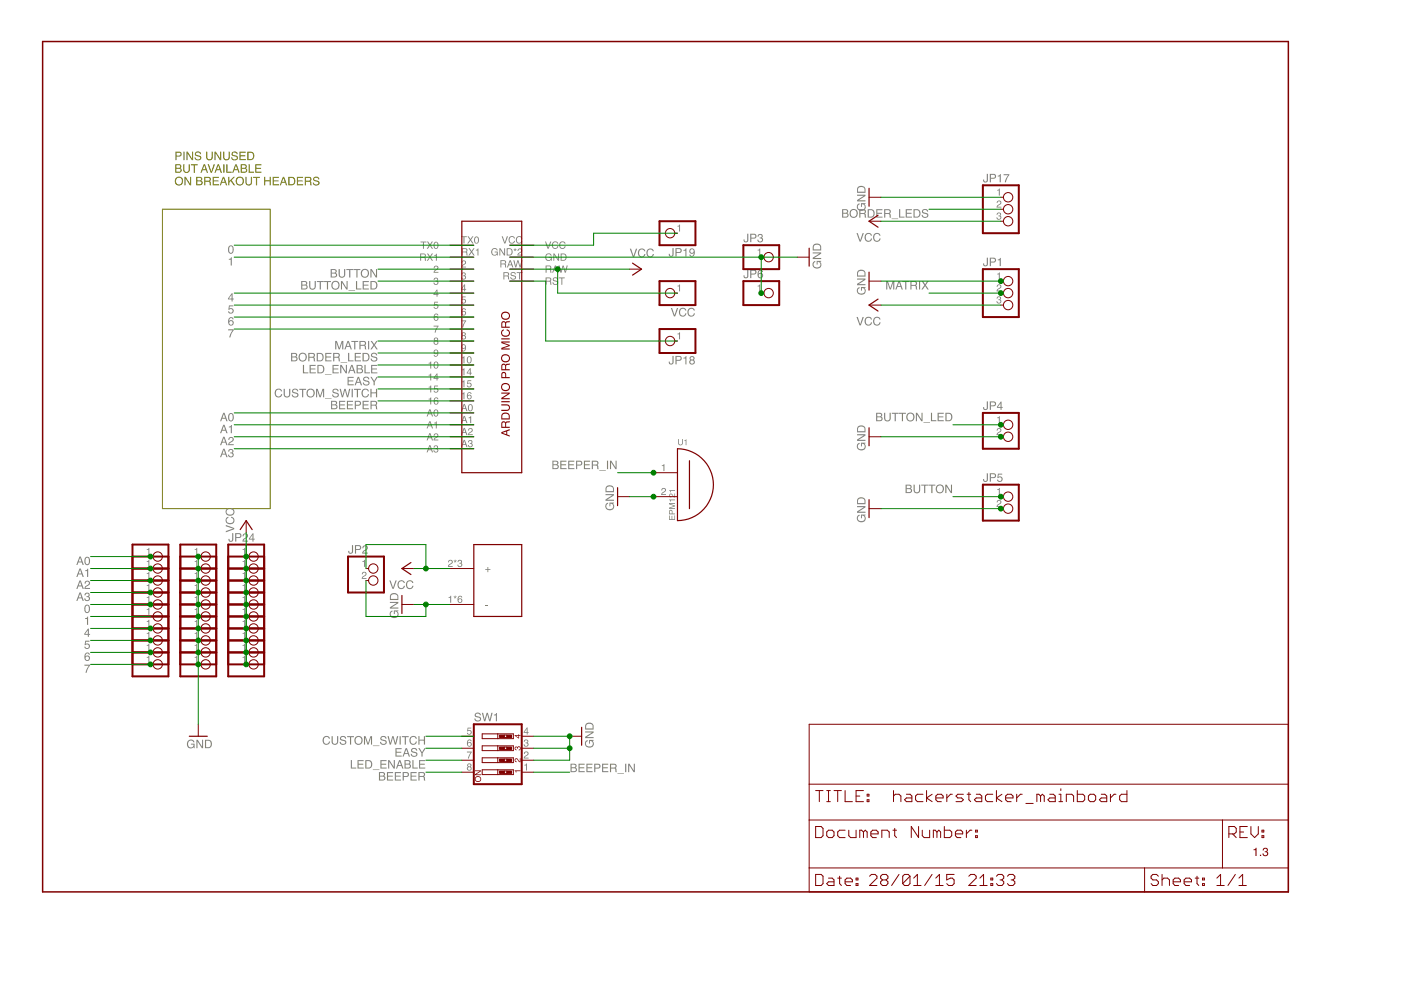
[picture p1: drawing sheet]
<?xml version="1.0" encoding="utf-8"?>
<!DOCTYPE eagle SYSTEM "eagle.dtd">
<eagle version="6.4">
<drawing>
<settings>
<setting alwaysvectorfont="no"/>
<setting verticaltext="up"/>
</settings>
<grid distance="0.1" unitdist="inch" unit="inch" style="lines" multiple="1" display="no" altdistance="0.01" altunitdist="inch" altunit="inch"/>
<schematic xreflabel="%F%N/%S.%C%R" xrefpart="/%S.%C%R">
<libraries>
<library name="hackerstacker">
<symbols>
<symbol name="ARDUINO_PRO_MICRO">
<pin name="14" x="-15.24" y="-15.24" length="middle" rot="R180"/>
<pin name="15" x="-15.24" y="-17.78" length="middle" rot="R180"/>
<pin name="16" x="-15.24" y="-20.32" length="middle" rot="R180"/>
<pin name="A0" x="-15.24" y="-22.86" length="middle" rot="R180"/>
<pin name="A1" x="-15.24" y="-25.4" length="middle" rot="R180"/>
<pin name="A2" x="-15.24" y="-27.94" length="middle" rot="R180"/>
<pin name="A3" x="-15.24" y="-30.48" length="middle" rot="R180"/>
<pin name="VCC" x="-7.62" y="12.7" length="middle"/>
<pin name="RAW" x="-7.62" y="7.62" length="middle"/>
<pin name="RST" x="-7.62" y="5.08" length="middle"/>
<pin name="TX0" x="-15.24" y="12.7" length="middle" rot="R180"/>
<pin name="RX1" x="-15.24" y="10.16" length="middle" rot="R180"/>
<pin name="GND" x="-7.62" y="10.16" length="middle"/>
<pin name="2" x="-15.24" y="7.62" length="middle" rot="R180"/>
<pin name="3" x="-15.24" y="5.08" length="middle" rot="R180"/>
<pin name="4" x="-15.24" y="2.54" length="middle" rot="R180"/>
<pin name="5" x="-15.24" y="0" length="middle" rot="R180"/>
<pin name="6" x="-15.24" y="-2.54" length="middle" rot="R180"/>
<pin name="7" x="-15.24" y="-5.08" length="middle" rot="R180"/>
<pin name="8" x="-15.24" y="-7.62" length="middle" rot="R180"/>
<pin name="9" x="-15.24" y="-10.16" length="middle" rot="R180"/>
<pin name="10" x="-15.24" y="-12.7" length="middle" rot="R180"/>
<wire x1="-17.78" y1="17.78" x2="-5.08" y2="17.78" width="0.254" layer="94"/>
<wire x1="-5.08" y1="17.78" x2="-5.08" y2="-35.56" width="0.254" layer="94"/>
<wire x1="-5.08" y1="-35.56" x2="-17.78" y2="-35.56" width="0.254" layer="94"/>
<text x="-7.62" y="-27.94" size="1.778" layer="94" rot="R90">ARDUINO PRO MICRO</text>
<wire x1="-17.78" y1="-35.56" x2="-17.78" y2="17.78" width="0.254" layer="94"/>
</symbol>
<symbol name="2.1">
<pin name="+" x="-5.08" y="5.08" length="middle"/>
<pin name="-" x="-5.08" y="-2.54" length="middle"/>
<wire x1="0" y1="10.16" x2="0" y2="-5.08" width="0.254" layer="94"/>
<wire x1="0" y1="-5.08" x2="10.16" y2="-5.08" width="0.254" layer="94"/>
<wire x1="10.16" y1="-5.08" x2="10.16" y2="10.16" width="0.254" layer="94"/>
<wire x1="10.16" y1="10.16" x2="0" y2="10.16" width="0.254" layer="94"/>
</symbol>
</symbols>
<devicesets>
<deviceset name="ARDUINO_PRO_MICRO">
<gates>
<gate name="G$1" symbol="ARDUINO_PRO_MICRO" x="17.78" y="35.56"/>
</gates>
<devices>
<device name="" package="APM_PAC">
<connects>
<connect gate="G$1" pin="10" pad="10"/>
<connect gate="G$1" pin="14" pad="14"/>
<connect gate="G$1" pin="15" pad="15"/>
<connect gate="G$1" pin="16" pad="16"/>
<connect gate="G$1" pin="2" pad="2"/>
<connect gate="G$1" pin="3" pad="3"/>
<connect gate="G$1" pin="4" pad="4"/>
<connect gate="G$1" pin="5" pad="5"/>
<connect gate="G$1" pin="6" pad="6"/>
<connect gate="G$1" pin="7" pad="7"/>
<connect gate="G$1" pin="8" pad="8"/>
<connect gate="G$1" pin="9" pad="9"/>
<connect gate="G$1" pin="A0" pad="A0"/>
<connect gate="G$1" pin="A1" pad="A1"/>
<connect gate="G$1" pin="A2" pad="A2"/>
<connect gate="G$1" pin="A3" pad="A3"/>
<connect gate="G$1" pin="GND" pad="GND GND2"/>
<connect gate="G$1" pin="RAW" pad="RAW"/>
<connect gate="G$1" pin="RST" pad="RST"/>
<connect gate="G$1" pin="RX1" pad="RX1"/>
<connect gate="G$1" pin="TX0" pad="TX0"/>
<connect gate="G$1" pin="VCC" pad="VCC"/>
</connects>
<technologies>
<technology name=""/>
</technologies>
</device>
</devices>
</deviceset>
<deviceset name="2.1MMARDUINOPOERJACK">
<gates>
<gate name="G$1" symbol="2.1" x="-5.08" y="-2.54"/>
</gates>
<devices>
<device name="" package="POWERSUPPLY_DC-21MM">
<connects>
<connect gate="G$1" pin="+" pad="2 8 9"/>
<connect gate="G$1" pin="-" pad="1 3 4 5 6 7"/>
</connects>
<technologies>
<technology name=""/>
</technologies>
</device>
</devices>
</deviceset>
</devicesets>
</library>
<library name="supply1">
<symbols>
<symbol name="VCC">
<wire x1="1.27" y1="-1.905" x2="0" y2="0" width="0.254" layer="94"/>
<wire x1="0" y1="0" x2="-1.27" y2="-1.905" width="0.254" layer="94"/>
<text x="-2.54" y="-2.54" size="1.778" layer="96" rot="R90">&gt;VALUE</text>
<pin name="VCC" x="0" y="-2.54" visible="off" length="short" direction="sup" rot="R90"/>
</symbol>
<symbol name="GND">
<wire x1="-1.905" y1="0" x2="1.905" y2="0" width="0.254" layer="94"/>
<text x="-2.54" y="-2.54" size="1.778" layer="96">&gt;VALUE</text>
<pin name="GND" x="0" y="2.54" visible="off" length="short" direction="sup" rot="R270"/>
</symbol>
</symbols>
<devicesets>
<deviceset name="VCC" prefix="P+">
<gates>
<gate name="VCC" symbol="VCC" x="0" y="0"/>
</gates>
<devices>
<device name="">
<technologies>
<technology name=""/>
</technologies>
</device>
</devices>
</deviceset>
<deviceset name="GND" prefix="GND">
<gates>
<gate name="1" symbol="GND" x="0" y="0"/>
</gates>
<devices>
<device name="">
<technologies>
<technology name=""/>
</technologies>
</device>
</devices>
</deviceset>
</devicesets>
</library>
<library name="special">
<symbols>
<symbol name="SW_DIP-4">
<wire x1="-3.302" y1="3.048" x2="0" y2="3.048" width="0.1524" layer="94"/>
<wire x1="3.302" y1="3.048" x2="3.302" y2="2.032" width="0.1524" layer="94"/>
<wire x1="3.302" y1="2.032" x2="0" y2="2.032" width="0.1524" layer="94"/>
<wire x1="-3.302" y1="2.032" x2="-3.302" y2="3.048" width="0.1524" layer="94"/>
<wire x1="0" y1="3.048" x2="0" y2="2.032" width="0.1524" layer="94"/>
<wire x1="0" y1="3.048" x2="3.302" y2="3.048" width="0.1524" layer="94"/>
<wire x1="0" y1="2.032" x2="-3.302" y2="2.032" width="0.1524" layer="94"/>
<wire x1="-3.302" y1="0.508" x2="0" y2="0.508" width="0.1524" layer="94"/>
<wire x1="3.302" y1="0.508" x2="3.302" y2="-0.508" width="0.1524" layer="94"/>
<wire x1="3.302" y1="-0.508" x2="0" y2="-0.508" width="0.1524" layer="94"/>
<wire x1="-3.302" y1="-0.508" x2="-3.302" y2="0.508" width="0.1524" layer="94"/>
<wire x1="0" y1="0.508" x2="0" y2="-0.508" width="0.1524" layer="94"/>
<wire x1="0" y1="0.508" x2="3.302" y2="0.508" width="0.1524" layer="94"/>
<wire x1="0" y1="-0.508" x2="-3.302" y2="-0.508" width="0.1524" layer="94"/>
<wire x1="-3.302" y1="-2.032" x2="0" y2="-2.032" width="0.1524" layer="94"/>
<wire x1="3.302" y1="-2.032" x2="3.302" y2="-3.048" width="0.1524" layer="94"/>
<wire x1="3.302" y1="-3.048" x2="0" y2="-3.048" width="0.1524" layer="94"/>
<wire x1="-3.302" y1="-3.048" x2="-3.302" y2="-2.032" width="0.1524" layer="94"/>
<wire x1="0" y1="-2.032" x2="0" y2="-3.048" width="0.1524" layer="94"/>
<wire x1="0" y1="-2.032" x2="3.302" y2="-2.032" width="0.1524" layer="94"/>
<wire x1="0" y1="-3.048" x2="-3.302" y2="-3.048" width="0.1524" layer="94"/>
<wire x1="-3.302" y1="-4.572" x2="0" y2="-4.572" width="0.1524" layer="94"/>
<wire x1="3.302" y1="-4.572" x2="3.302" y2="-5.588" width="0.1524" layer="94"/>
<wire x1="3.302" y1="-5.588" x2="0" y2="-5.588" width="0.1524" layer="94"/>
<wire x1="-3.302" y1="-5.588" x2="-3.302" y2="-4.572" width="0.1524" layer="94"/>
<wire x1="0" y1="-4.572" x2="0" y2="-5.588" width="0.1524" layer="94"/>
<wire x1="0" y1="-4.572" x2="3.302" y2="-4.572" width="0.1524" layer="94"/>
<wire x1="0" y1="-5.588" x2="-3.302" y2="-5.588" width="0.1524" layer="94"/>
<wire x1="-5.08" y1="5.08" x2="-5.08" y2="-7.62" width="0.4064" layer="94"/>
<wire x1="-5.08" y1="-7.62" x2="5.08" y2="-7.62" width="0.4064" layer="94"/>
<wire x1="5.08" y1="-7.62" x2="5.08" y2="5.08" width="0.4064" layer="94"/>
<wire x1="5.08" y1="5.08" x2="-5.08" y2="5.08" width="0.4064" layer="94"/>
<wire x1="1.397" y1="2.794" x2="1.905" y2="2.794" width="0" layer="94"/>
<wire x1="1.397" y1="2.286" x2="1.905" y2="2.286" width="0" layer="94"/>
<wire x1="1.397" y1="0.254" x2="1.905" y2="0.254" width="0" layer="94"/>
<wire x1="1.397" y1="-0.254" x2="1.905" y2="-0.254" width="0" layer="94"/>
<wire x1="1.397" y1="-2.286" x2="1.905" y2="-2.286" width="0" layer="94"/>
<wire x1="1.397" y1="-2.794" x2="1.905" y2="-2.794" width="0" layer="94"/>
<wire x1="1.397" y1="-4.826" x2="1.905" y2="-4.826" width="0" layer="94"/>
<wire x1="1.397" y1="-5.334" x2="1.905" y2="-5.334" width="0" layer="94"/>
<text x="-5.08" y="5.715" size="1.778" layer="95">&gt;NAME</text>
<text x="-5.08" y="-10.16" size="1.778" layer="96">&gt;VALUE</text>
<text x="4.826" y="-5.334" size="1.27" layer="94" ratio="10" rot="R90">1</text>
<text x="4.826" y="-3.048" size="1.27" layer="94" ratio="10" rot="R90">2</text>
<text x="4.826" y="-0.508" size="1.27" layer="94" ratio="10" rot="R90">3</text>
<text x="4.826" y="2.032" size="1.27" layer="94" ratio="10" rot="R90">4</text>
<text x="-3.556" y="-7.239" size="1.27" layer="94" ratio="10" rot="R90">ON</text>
<rectangle x1="0.381" y1="2.286" x2="1.397" y2="2.794" layer="94"/>
<rectangle x1="1.905" y1="2.286" x2="2.921" y2="2.794" layer="94"/>
<rectangle x1="0.381" y1="-0.254" x2="1.397" y2="0.254" layer="94"/>
<rectangle x1="1.905" y1="-0.254" x2="2.921" y2="0.254" layer="94"/>
<rectangle x1="0.381" y1="-2.794" x2="1.397" y2="-2.286" layer="94"/>
<rectangle x1="1.905" y1="-2.794" x2="2.921" y2="-2.286" layer="94"/>
<rectangle x1="0.381" y1="-5.334" x2="1.397" y2="-4.826" layer="94"/>
<rectangle x1="1.905" y1="-5.334" x2="2.921" y2="-4.826" layer="94"/>
<pin name="5" x="-7.62" y="2.54" visible="pad" length="short" direction="pas" swaplevel="4"/>
<pin name="6" x="-7.62" y="0" visible="pad" length="short" direction="pas" swaplevel="3"/>
<pin name="7" x="-7.62" y="-2.54" visible="pad" length="short" direction="pas" swaplevel="2"/>
<pin name="8" x="-7.62" y="-5.08" visible="pad" length="short" direction="pas" swaplevel="1"/>
<pin name="1" x="7.62" y="-5.08" visible="pad" length="short" direction="pas" swaplevel="1" rot="R180"/>
<pin name="2" x="7.62" y="-2.54" visible="pad" length="short" direction="pas" swaplevel="2" rot="R180"/>
<pin name="3" x="7.62" y="0" visible="pad" length="short" direction="pas" swaplevel="3" rot="R180"/>
<pin name="4" x="7.62" y="2.54" visible="pad" length="short" direction="pas" swaplevel="4" rot="R180"/>
</symbol>
</symbols>
<devicesets>
<deviceset name="SW_DIP-4" prefix="SW" uservalue="yes">
<gates>
<gate name="A" symbol="SW_DIP-4" x="0" y="0"/>
</gates>
<devices>
<device name="" package="EDG-04">
<connects>
<connect gate="A" pin="1" pad="1"/>
<connect gate="A" pin="2" pad="2"/>
<connect gate="A" pin="3" pad="3"/>
<connect gate="A" pin="4" pad="4"/>
<connect gate="A" pin="5" pad="5"/>
<connect gate="A" pin="6" pad="6"/>
<connect gate="A" pin="7" pad="7"/>
<connect gate="A" pin="8" pad="8"/>
</connects>
<technologies>
<technology name=""/>
</technologies>
</device>
</devices>
</deviceset>
</devicesets>
</library>
<library name="pinhead">
<symbols>
<symbol name="PINHD3">
<wire x1="-6.35" y1="-5.08" x2="1.27" y2="-5.08" width="0.4064" layer="94"/>
<wire x1="1.27" y1="-5.08" x2="1.27" y2="5.08" width="0.4064" layer="94"/>
<wire x1="1.27" y1="5.08" x2="-6.35" y2="5.08" width="0.4064" layer="94"/>
<wire x1="-6.35" y1="5.08" x2="-6.35" y2="-5.08" width="0.4064" layer="94"/>
<text x="-6.35" y="5.715" size="1.778" layer="95">&gt;NAME</text>
<text x="-6.35" y="-7.62" size="1.778" layer="96">&gt;VALUE</text>
<pin name="1" x="-2.54" y="2.54" visible="pad" length="short" direction="pas" function="dot"/>
<pin name="2" x="-2.54" y="0" visible="pad" length="short" direction="pas" function="dot"/>
<pin name="3" x="-2.54" y="-2.54" visible="pad" length="short" direction="pas" function="dot"/>
</symbol>
<symbol name="PINHD2">
<wire x1="-6.35" y1="-2.54" x2="1.27" y2="-2.54" width="0.4064" layer="94"/>
<wire x1="1.27" y1="-2.54" x2="1.27" y2="5.08" width="0.4064" layer="94"/>
<wire x1="1.27" y1="5.08" x2="-6.35" y2="5.08" width="0.4064" layer="94"/>
<wire x1="-6.35" y1="5.08" x2="-6.35" y2="-2.54" width="0.4064" layer="94"/>
<text x="-6.35" y="5.715" size="1.778" layer="95">&gt;NAME</text>
<text x="-6.35" y="-5.08" size="1.778" layer="96">&gt;VALUE</text>
<pin name="1" x="-2.54" y="2.54" visible="pad" length="short" direction="pas" function="dot"/>
<pin name="2" x="-2.54" y="0" visible="pad" length="short" direction="pas" function="dot"/>
</symbol>
</symbols>
<devicesets>
<deviceset name="PINHD-1X3" prefix="JP" uservalue="yes">
<gates>
<gate name="A" symbol="PINHD3" x="0" y="0"/>
</gates>
<devices>
<device name="" package="1X03">
<connects>
<connect gate="A" pin="1" pad="1"/>
<connect gate="A" pin="2" pad="2"/>
<connect gate="A" pin="3" pad="3"/>
</connects>
<technologies>
<technology name=""/>
</technologies>
</device>
<device name="/90" package="1X03/90">
<connects>
<connect gate="A" pin="1" pad="1"/>
<connect gate="A" pin="2" pad="2"/>
<connect gate="A" pin="3" pad="3"/>
</connects>
<technologies>
<technology name=""/>
</technologies>
</device>
</devices>
</deviceset>
<deviceset name="PINHD-1X2" prefix="JP" uservalue="yes">
<gates>
<gate name="G$1" symbol="PINHD2" x="0" y="0"/>
</gates>
<devices>
<device name="" package="1X02">
<connects>
<connect gate="G$1" pin="1" pad="1"/>
<connect gate="G$1" pin="2" pad="2"/>
</connects>
<technologies>
<technology name=""/>
</technologies>
</device>
<device name="/90" package="1X02/90">
<connects>
<connect gate="G$1" pin="1" pad="1"/>
<connect gate="G$1" pin="2" pad="2"/>
</connects>
<technologies>
<technology name=""/>
</technologies>
</device>
</devices>
</deviceset>
</devicesets>
</library>
<library name="adafruit">
<symbols>
<symbol name="PINHD1">
<wire x1="-6.35" y1="-2.54" x2="1.27" y2="-2.54" width="0.4064" layer="94"/>
<wire x1="1.27" y1="-2.54" x2="1.27" y2="2.54" width="0.4064" layer="94"/>
<wire x1="1.27" y1="2.54" x2="-6.35" y2="2.54" width="0.4064" layer="94"/>
<wire x1="-6.35" y1="2.54" x2="-6.35" y2="-2.54" width="0.4064" layer="94"/>
<text x="-6.35" y="3.175" size="1.778" layer="95">&gt;NAME</text>
<text x="-6.35" y="-5.08" size="1.778" layer="96">&gt;VALUE</text>
<pin name="1" x="-2.54" y="0" visible="pad" length="short" direction="pas" function="dot"/>
</symbol>
</symbols>
<devicesets>
<deviceset name="PINHD-1X1" prefix="JP" uservalue="yes">
<gates>
<gate name="G$1" symbol="PINHD1" x="0" y="0"/>
</gates>
<devices>
<device name="" package="1X01">
<connects>
<connect gate="G$1" pin="1" pad="1"/>
</connects>
<technologies>
<technology name=""/>
</technologies>
</device>
<device name="CB" package="1X01-CLEANBIG">
<connects>
<connect gate="G$1" pin="1" pad="1"/>
</connects>
<technologies>
<technology name=""/>
</technologies>
</device>
</devices>
</deviceset>
</devicesets>
</library>
<library name="frames">
<symbols>
<symbol name="DINA4_L">
<frame x1="0" y1="0" x2="264.16" y2="180.34" columns="4" rows="4" layer="94" border-left="no" border-top="no" border-right="no" border-bottom="no"/>
</symbol>
<symbol name="DOCFIELD">
<wire x1="0" y1="0" x2="71.12" y2="0" width="0.1016" layer="94"/>
<wire x1="101.6" y1="15.24" x2="87.63" y2="15.24" width="0.1016" layer="94"/>
<wire x1="0" y1="0" x2="0" y2="5.08" width="0.1016" layer="94"/>
<wire x1="0" y1="5.08" x2="71.12" y2="5.08" width="0.1016" layer="94"/>
<wire x1="0" y1="5.08" x2="0" y2="15.24" width="0.1016" layer="94"/>
<wire x1="101.6" y1="15.24" x2="101.6" y2="5.08" width="0.1016" layer="94"/>
<wire x1="71.12" y1="5.08" x2="71.12" y2="0" width="0.1016" layer="94"/>
<wire x1="71.12" y1="5.08" x2="87.63" y2="5.08" width="0.1016" layer="94"/>
<wire x1="71.12" y1="0" x2="101.6" y2="0" width="0.1016" layer="94"/>
<wire x1="87.63" y1="15.24" x2="87.63" y2="5.08" width="0.1016" layer="94"/>
<wire x1="87.63" y1="15.24" x2="0" y2="15.24" width="0.1016" layer="94"/>
<wire x1="87.63" y1="5.08" x2="101.6" y2="5.08" width="0.1016" layer="94"/>
<wire x1="101.6" y1="5.08" x2="101.6" y2="0" width="0.1016" layer="94"/>
<wire x1="0" y1="15.24" x2="0" y2="22.86" width="0.1016" layer="94"/>
<wire x1="101.6" y1="35.56" x2="0" y2="35.56" width="0.1016" layer="94"/>
<wire x1="101.6" y1="35.56" x2="101.6" y2="22.86" width="0.1016" layer="94"/>
<wire x1="0" y1="22.86" x2="101.6" y2="22.86" width="0.1016" layer="94"/>
<wire x1="0" y1="22.86" x2="0" y2="35.56" width="0.1016" layer="94"/>
<wire x1="101.6" y1="22.86" x2="101.6" y2="15.24" width="0.1016" layer="94"/>
<text x="1.27" y="1.27" size="2.54" layer="94" font="vector">Date:</text>
<text x="12.7" y="1.27" size="2.54" layer="94" font="vector">&gt;LAST_DATE_TIME</text>
<text x="72.39" y="1.27" size="2.54" layer="94" font="vector">Sheet:</text>
<text x="86.36" y="1.27" size="2.54" layer="94" font="vector">&gt;SHEET</text>
<text x="88.9" y="11.43" size="2.54" layer="94" font="vector">REV:</text>
<text x="1.27" y="19.05" size="2.54" layer="94" font="vector">TITLE:</text>
<text x="1.27" y="11.43" size="2.54" layer="94" font="vector">Document Number:</text>
<text x="17.78" y="19.05" size="2.54" layer="94" font="vector">&gt;DRAWING_NAME</text>
</symbol>
</symbols>
<devicesets>
<deviceset name="DINA4_L" prefix="FRAME" uservalue="yes">
<gates>
<gate name="G$1" symbol="DINA4_L" x="0" y="0"/>
<gate name="G$2" symbol="DOCFIELD" x="162.56" y="0" addlevel="must"/>
</gates>
<devices>
<device name="">
<technologies>
<technology name=""/>
</technologies>
</device>
</devices>
</deviceset>
</devicesets>
</library>
<library name="mp_modules">
<symbols>
<symbol name="EPM121">
<wire x1="0" y1="7.62" x2="0" y2="-7.62" width="0.254" layer="94" curve="-180"/>
<wire x1="0" y1="7.62" x2="0" y2="-7.62" width="0.254" layer="94"/>
<wire x1="2.54" y1="5.08" x2="2.54" y2="-5.08" width="0.254" layer="94"/>
<text x="0" y="8.382" size="1.27" layer="95">&gt;NAME</text>
<text x="-0.508" y="-7.62" size="1.27" layer="96" rot="R90">&gt;VALUE</text>
<pin name="P$1" x="-5.08" y="2.54" visible="pad" length="middle" swaplevel="1"/>
<pin name="P$2" x="-5.08" y="-2.54" visible="pad" length="middle" swaplevel="1"/>
</symbol>
</symbols>
<devicesets>
<deviceset name="EPM121" prefix="U">
<gates>
<gate name="G$1" symbol="EPM121" x="-2.54" y="0"/>
</gates>
<devices>
<device name="" package="EPM121">
<connects>
<connect gate="G$1" pin="P$1" pad="1"/>
<connect gate="G$1" pin="P$2" pad="2"/>
</connects>
<technologies>
<technology name=""/>
</technologies>
</device>
</devices>
</deviceset>
</devicesets>
</library>
</libraries>
<attributes>
</attributes>
<variantdefs>
</variantdefs>
<classes>
<class number="0" name="default" width="0" drill="0">
</class>
</classes>
<parts>
<part name="U$1" library="hackerstacker" deviceset="ARDUINO_PRO_MICRO" device=""/>
<part name="GND2" library="supply1" deviceset="GND" device=""/>
<part name="U$3" library="hackerstacker" deviceset="2.1MMARDUINOPOERJACK" device=""/>
<part name="SW1" library="special" deviceset="SW_DIP-4" device=""/>
<part name="P+1" library="supply1" deviceset="VCC" device=""/>
<part name="GND1" library="supply1" deviceset="GND" device=""/>
<part name="P+2" library="supply1" deviceset="VCC" device=""/>
<part name="JP1" library="pinhead" deviceset="PINHD-1X3" device=""/>
<part name="P+3" library="supply1" deviceset="VCC" device=""/>
<part name="GND4" library="supply1" deviceset="GND" device=""/>
<part name="GND6" library="supply1" deviceset="GND" device=""/>
<part name="GND7" library="supply1" deviceset="GND" device=""/>
<part name="GND8" library="supply1" deviceset="GND" device=""/>
<part name="JP2" library="pinhead" deviceset="PINHD-1X2" device=""/>
<part name="JP4" library="pinhead" deviceset="PINHD-1X2" device=""/>
<part name="JP5" library="pinhead" deviceset="PINHD-1X2" device=""/>
<part name="VCC" library="adafruit" deviceset="PINHD-1X1" device="CB"/>
<part name="JP18" library="adafruit" deviceset="PINHD-1X1" device="CB"/>
<part name="JP19" library="adafruit" deviceset="PINHD-1X1" device="CB"/>
<part name="JP17" library="pinhead" deviceset="PINHD-1X3" device=""/>
<part name="GND5" library="supply1" deviceset="GND" device=""/>
<part name="P+5" library="supply1" deviceset="VCC" device=""/>
<part name="FRAME1" library="frames" deviceset="DINA4_L" device=""/>
<part name="GND10" library="supply1" deviceset="GND" device=""/>
<part name="JP3" library="adafruit" deviceset="PINHD-1X1" device="CB"/>
<part name="JP6" library="adafruit" deviceset="PINHD-1X1" device="CB"/>
<part name="P+6" library="supply1" deviceset="VCC" device=""/>
<part name="JP7" library="adafruit" deviceset="PINHD-1X1" device="CB"/>
<part name="JP8" library="adafruit" deviceset="PINHD-1X1" device="CB"/>
<part name="JP9" library="adafruit" deviceset="PINHD-1X1" device="CB"/>
<part name="JP11" library="adafruit" deviceset="PINHD-1X1" device="CB"/>
<part name="JP12" library="adafruit" deviceset="PINHD-1X1" device="CB"/>
<part name="JP13" library="adafruit" deviceset="PINHD-1X1" device="CB"/>
<part name="JP14" library="adafruit" deviceset="PINHD-1X1" device="CB"/>
<part name="JP15" library="adafruit" deviceset="PINHD-1X1" device="CB"/>
<part name="JP16" library="adafruit" deviceset="PINHD-1X1" device="CB"/>
<part name="JP20" library="adafruit" deviceset="PINHD-1X1" device="CB"/>
<part name="JP21" library="adafruit" deviceset="PINHD-1X1" device="CB"/>
<part name="JP22" library="adafruit" deviceset="PINHD-1X1" device="CB"/>
<part name="JP23" library="adafruit" deviceset="PINHD-1X1" device="CB"/>
<part name="JP24" library="adafruit" deviceset="PINHD-1X1" device="CB"/>
<part name="JP25" library="adafruit" deviceset="PINHD-1X1" device="CB"/>
<part name="JP26" library="adafruit" deviceset="PINHD-1X1" device="CB"/>
<part name="JP27" library="adafruit" deviceset="PINHD-1X1" device="CB"/>
<part name="JP28" library="adafruit" deviceset="PINHD-1X1" device="CB"/>
<part name="JP29" library="adafruit" deviceset="PINHD-1X1" device="CB"/>
<part name="JP30" library="adafruit" deviceset="PINHD-1X1" device="CB"/>
<part name="JP31" library="adafruit" deviceset="PINHD-1X1" device="CB"/>
<part name="JP10" library="adafruit" deviceset="PINHD-1X1" device="CB"/>
<part name="JP32" library="adafruit" deviceset="PINHD-1X1" device="CB"/>
<part name="JP33" library="adafruit" deviceset="PINHD-1X1" device="CB"/>
<part name="JP34" library="adafruit" deviceset="PINHD-1X1" device="CB"/>
<part name="JP35" library="adafruit" deviceset="PINHD-1X1" device="CB"/>
<part name="JP36" library="adafruit" deviceset="PINHD-1X1" device="CB"/>
<part name="JP37" library="adafruit" deviceset="PINHD-1X1" device="CB"/>
<part name="JP38" library="adafruit" deviceset="PINHD-1X1" device="CB"/>
<part name="JP39" library="adafruit" deviceset="PINHD-1X1" device="CB"/>
<part name="GND3" library="supply1" deviceset="GND" device=""/>
<part name="U1" library="mp_modules" deviceset="EPM121" device=""/>
</parts>
<sheets>
<sheet>
<plain>
<text x="167.64" y="-50.8" size="1.778" layer="94">1.3</text>
<wire x1="-63.5" y1="86.36" x2="-40.64" y2="86.36" width="0.1524" layer="98"/>
<wire x1="-40.64" y1="86.36" x2="-40.64" y2="22.86" width="0.1524" layer="98"/>
<wire x1="-40.64" y1="22.86" x2="-63.5" y2="22.86" width="0.1524" layer="98"/>
<wire x1="-63.5" y1="22.86" x2="-63.5" y2="86.36" width="0.1524" layer="98"/>
<text x="-60.96" y="91.44" size="1.778" layer="98">PINS UNUSED 
BUT AVAILABLE
ON BREAKOUT HEADERS</text>
</plain>
<instances>
<instance part="U$1" gate="G$1" x="17.78" y="66.04"/>
<instance part="GND2" gate="1" x="73.66" y="76.2" rot="R90"/>
<instance part="U$3" gate="G$1" x="2.54" y="5.08"/>
<instance part="SW1" gate="A" x="7.62" y="-27.94"/>
<instance part="P+1" gate="VCC" x="-12.7" y="10.16" rot="R90"/>
<instance part="GND1" gate="1" x="-12.7" y="2.54" rot="R270"/>
<instance part="P+2" gate="VCC" x="38.1" y="73.66" rot="R270"/>
<instance part="JP1" gate="A" x="116.84" y="68.58"/>
<instance part="P+3" gate="VCC" x="86.36" y="66.04" rot="R90"/>
<instance part="GND4" gate="1" x="86.36" y="71.12" rot="R270"/>
<instance part="GND6" gate="1" x="86.36" y="38.1" rot="R270"/>
<instance part="GND7" gate="1" x="86.36" y="22.86" rot="R270"/>
<instance part="GND8" gate="1" x="25.4" y="-25.4" rot="R90"/>
<instance part="JP2" gate="G$1" x="-17.78" y="7.62"/>
<instance part="JP4" gate="G$1" x="116.84" y="38.1"/>
<instance part="JP5" gate="G$1" x="116.84" y="22.86"/>
<instance part="VCC" gate="G$1" x="43.18" y="68.58" rot="R180"/>
<instance part="JP18" gate="G$1" x="43.18" y="58.42" rot="R180"/>
<instance part="JP19" gate="G$1" x="43.18" y="81.28" rot="R180"/>
<instance part="JP17" gate="A" x="116.84" y="86.36"/>
<instance part="GND5" gate="1" x="86.36" y="88.9" rot="R270"/>
<instance part="P+5" gate="VCC" x="86.36" y="83.82" smashed="yes" rot="R90">
<attribute name="VALUE" x="88.9" y="81.28" size="1.778" layer="96" rot="R180"/>
</instance>
<instance part="FRAME1" gate="G$1" x="-88.9" y="-58.42"/>
<instance part="FRAME1" gate="G$2" x="73.66" y="-58.42"/>
<instance part="GND10" gate="1" x="-55.88" y="-25.4"/>
<instance part="JP3" gate="G$1" x="66.04" y="76.2"/>
<instance part="JP6" gate="G$1" x="66.04" y="68.58"/>
<instance part="P+6" gate="VCC" x="-45.72" y="20.32" smashed="yes">
<attribute name="VALUE" x="-48.26" y="17.78" size="1.778" layer="96" rot="R90"/>
</instance>
<instance part="JP7" gate="G$1" x="-63.5" y="12.7" smashed="yes">
<attribute name="VALUE" x="-69.85" y="7.62" size="1.778" layer="96"/>
</instance>
<instance part="JP8" gate="G$1" x="-63.5" y="10.16" smashed="yes">
<attribute name="VALUE" x="-69.85" y="5.08" size="1.778" layer="96"/>
</instance>
<instance part="JP9" gate="G$1" x="-63.5" y="7.62" smashed="yes">
<attribute name="VALUE" x="-69.85" y="2.54" size="1.778" layer="96"/>
</instance>
<instance part="JP11" gate="G$1" x="-63.5" y="2.54" smashed="yes">
<attribute name="VALUE" x="-69.85" y="-2.54" size="1.778" layer="96"/>
</instance>
<instance part="JP12" gate="G$1" x="-63.5" y="0" smashed="yes">
<attribute name="VALUE" x="-69.85" y="-5.08" size="1.778" layer="96"/>
</instance>
<instance part="JP13" gate="G$1" x="-63.5" y="-2.54" smashed="yes">
<attribute name="VALUE" x="-69.85" y="-7.62" size="1.778" layer="96"/>
</instance>
<instance part="JP14" gate="G$1" x="-53.34" y="12.7" smashed="yes">
<attribute name="VALUE" x="-59.69" y="7.62" size="1.778" layer="96"/>
</instance>
<instance part="JP15" gate="G$1" x="-53.34" y="10.16" smashed="yes">
<attribute name="VALUE" x="-59.69" y="5.08" size="1.778" layer="96"/>
</instance>
<instance part="JP16" gate="G$1" x="-53.34" y="7.62" smashed="yes">
<attribute name="VALUE" x="-59.69" y="2.54" size="1.778" layer="96"/>
</instance>
<instance part="JP20" gate="G$1" x="-53.34" y="5.08" smashed="yes">
<attribute name="VALUE" x="-59.69" y="0" size="1.778" layer="96"/>
</instance>
<instance part="JP21" gate="G$1" x="-53.34" y="2.54" smashed="yes">
<attribute name="VALUE" x="-59.69" y="-2.54" size="1.778" layer="96"/>
</instance>
<instance part="JP22" gate="G$1" x="-53.34" y="0" smashed="yes">
<attribute name="VALUE" x="-59.69" y="-5.08" size="1.778" layer="96"/>
</instance>
<instance part="JP23" gate="G$1" x="-53.34" y="-2.54" smashed="yes">
<attribute name="VALUE" x="-59.69" y="-7.62" size="1.778" layer="96"/>
</instance>
<instance part="JP24" gate="G$1" x="-43.18" y="12.7" smashed="yes">
<attribute name="NAME" x="-49.53" y="15.875" size="1.778" layer="95"/>
<attribute name="VALUE" x="-49.53" y="7.62" size="1.778" layer="96"/>
</instance>
<instance part="JP25" gate="G$1" x="-43.18" y="10.16" smashed="yes">
<attribute name="VALUE" x="-49.53" y="5.08" size="1.778" layer="96"/>
</instance>
<instance part="JP26" gate="G$1" x="-43.18" y="7.62" smashed="yes">
<attribute name="VALUE" x="-49.53" y="2.54" size="1.778" layer="96"/>
</instance>
<instance part="JP27" gate="G$1" x="-43.18" y="5.08" smashed="yes">
<attribute name="VALUE" x="-49.53" y="0" size="1.778" layer="96"/>
</instance>
<instance part="JP28" gate="G$1" x="-43.18" y="2.54" smashed="yes">
<attribute name="VALUE" x="-49.53" y="-2.54" size="1.778" layer="96"/>
</instance>
<instance part="JP29" gate="G$1" x="-43.18" y="0" smashed="yes">
<attribute name="VALUE" x="-49.53" y="-5.08" size="1.778" layer="96"/>
</instance>
<instance part="JP30" gate="G$1" x="-43.18" y="-2.54" smashed="yes">
<attribute name="VALUE" x="-49.53" y="-7.62" size="1.778" layer="96"/>
</instance>
<instance part="JP31" gate="G$1" x="-63.5" y="5.08" smashed="yes">
<attribute name="VALUE" x="-69.85" y="0" size="1.778" layer="96"/>
</instance>
<instance part="JP10" gate="G$1" x="-43.18" y="-7.62" smashed="yes">
<attribute name="VALUE" x="-49.53" y="-12.7" size="1.778" layer="96"/>
</instance>
<instance part="JP32" gate="G$1" x="-43.18" y="-5.08" smashed="yes">
<attribute name="VALUE" x="-49.53" y="-10.16" size="1.778" layer="96"/>
</instance>
<instance part="JP33" gate="G$1" x="-43.18" y="-10.16" smashed="yes">
<attribute name="VALUE" x="-49.53" y="-15.24" size="1.778" layer="96"/>
</instance>
<instance part="JP34" gate="G$1" x="-53.34" y="-5.08" smashed="yes">
<attribute name="VALUE" x="-59.69" y="-10.16" size="1.778" layer="96"/>
</instance>
<instance part="JP35" gate="G$1" x="-53.34" y="-7.62" smashed="yes">
<attribute name="VALUE" x="-59.69" y="-12.7" size="1.778" layer="96"/>
</instance>
<instance part="JP36" gate="G$1" x="-53.34" y="-10.16" smashed="yes">
<attribute name="VALUE" x="-59.69" y="-15.24" size="1.778" layer="96"/>
</instance>
<instance part="JP37" gate="G$1" x="-63.5" y="-5.08" smashed="yes">
<attribute name="VALUE" x="-69.85" y="-10.16" size="1.778" layer="96"/>
</instance>
<instance part="JP38" gate="G$1" x="-63.5" y="-7.62" smashed="yes">
<attribute name="VALUE" x="-69.85" y="-12.7" size="1.778" layer="96"/>
</instance>
<instance part="JP39" gate="G$1" x="-63.5" y="-10.16" smashed="yes">
<attribute name="VALUE" x="-69.85" y="-15.24" size="1.778" layer="96"/>
</instance>
<instance part="GND3" gate="1" x="33.02" y="25.4" rot="R270"/>
<instance part="U1" gate="G$1" x="45.72" y="27.94"/>
</instances>
<busses>
</busses>
<nets>
<net name="VCC" class="0">
<segment>
<pinref part="U$3" gate="G$1" pin="+"/>
<wire x1="-2.54" y1="10.16" x2="-7.62" y2="10.16" width="0.1524" layer="91"/>
<pinref part="P+1" gate="VCC" pin="VCC"/>
<pinref part="JP2" gate="G$1" pin="1"/>
<wire x1="-7.62" y1="10.16" x2="-10.16" y2="10.16" width="0.1524" layer="91"/>
<wire x1="-20.32" y1="10.16" x2="-20.32" y2="15.24" width="0.1524" layer="91"/>
<wire x1="-20.32" y1="15.24" x2="-7.62" y2="15.24" width="0.1524" layer="91"/>
<wire x1="-7.62" y1="15.24" x2="-7.62" y2="10.16" width="0.1524" layer="91"/>
<junction x="-7.62" y="10.16"/>
</segment>
<segment>
<wire x1="10.16" y1="73.66" x2="20.32" y2="73.66" width="0.1524" layer="91"/>
<pinref part="U$1" gate="G$1" pin="RAW"/>
<pinref part="P+2" gate="VCC" pin="VCC"/>
<wire x1="20.32" y1="73.66" x2="35.56" y2="73.66" width="0.1524" layer="91"/>
<wire x1="20.32" y1="73.66" x2="20.32" y2="68.58" width="0.1524" layer="91"/>
<wire x1="20.32" y1="68.58" x2="45.72" y2="68.58" width="0.1524" layer="91"/>
<pinref part="VCC" gate="G$1" pin="1"/>
<junction x="20.32" y="73.66"/>
</segment>
<segment>
<pinref part="P+3" gate="VCC" pin="VCC"/>
<pinref part="JP1" gate="A" pin="3"/>
<wire x1="88.9" y1="66.04" x2="114.3" y2="66.04" width="0.1524" layer="91"/>
</segment>
<segment>
<pinref part="JP17" gate="A" pin="3"/>
<wire x1="114.3" y1="83.82" x2="88.9" y2="83.82" width="0.1524" layer="91"/>
<pinref part="P+5" gate="VCC" pin="VCC"/>
</segment>
<segment>
<pinref part="P+6" gate="VCC" pin="VCC"/>
<wire x1="-45.72" y1="15.24" x2="-45.72" y2="12.7" width="0.1524" layer="91"/>
<pinref part="JP24" gate="G$1" pin="1"/>
<wire x1="-45.72" y1="12.7" x2="-45.72" y2="10.16" width="0.1524" layer="91"/>
<junction x="-45.72" y="12.7"/>
<pinref part="JP25" gate="G$1" pin="1"/>
<wire x1="-45.72" y1="10.16" x2="-45.72" y2="7.62" width="0.1524" layer="91"/>
<junction x="-45.72" y="10.16"/>
<pinref part="JP26" gate="G$1" pin="1"/>
<wire x1="-45.72" y1="7.62" x2="-45.72" y2="5.08" width="0.1524" layer="91"/>
<junction x="-45.72" y="7.62"/>
<pinref part="JP27" gate="G$1" pin="1"/>
<wire x1="-45.72" y1="5.08" x2="-45.72" y2="2.54" width="0.1524" layer="91"/>
<junction x="-45.72" y="5.08"/>
<pinref part="JP28" gate="G$1" pin="1"/>
<wire x1="-45.72" y1="2.54" x2="-45.72" y2="0" width="0.1524" layer="91"/>
<junction x="-45.72" y="2.54"/>
<pinref part="JP29" gate="G$1" pin="1"/>
<wire x1="-45.72" y1="0" x2="-45.72" y2="-2.54" width="0.1524" layer="91"/>
<junction x="-45.72" y="0"/>
<pinref part="JP30" gate="G$1" pin="1"/>
<wire x1="-45.72" y1="-2.54" x2="-45.72" y2="-5.08" width="0.1524" layer="91"/>
<junction x="-45.72" y="-2.54"/>
<pinref part="JP10" gate="G$1" pin="1"/>
<wire x1="-45.72" y1="-5.08" x2="-45.72" y2="-7.62" width="0.1524" layer="91"/>
<wire x1="-45.72" y1="-7.62" x2="-45.72" y2="-10.16" width="0.1524" layer="91"/>
<junction x="-45.72" y="-7.62"/>
<pinref part="JP32" gate="G$1" pin="1"/>
<junction x="-45.72" y="-5.08"/>
<pinref part="JP33" gate="G$1" pin="1"/>
<wire x1="-45.72" y1="-10.16" x2="-45.72" y2="17.78" width="0.1524" layer="91"/>
<junction x="-45.72" y="-10.16"/>
</segment>
</net>
<net name="GND" class="0">
<segment>
<pinref part="GND2" gate="1" pin="GND"/>
<wire x1="10.16" y1="76.2" x2="63.5" y2="76.2" width="0.1524" layer="91"/>
<pinref part="U$1" gate="G$1" pin="GND"/>
<wire x1="71.12" y1="76.2" x2="63.5" y2="76.2" width="0.1524" layer="91"/>
<pinref part="JP3" gate="G$1" pin="1"/>
<junction x="63.5" y="76.2"/>
<pinref part="JP6" gate="G$1" pin="1"/>
<wire x1="63.5" y1="68.58" x2="63.5" y2="76.2" width="0.1524" layer="91"/>
<junction x="63.5" y="68.58"/>
</segment>
<segment>
<pinref part="U$3" gate="G$1" pin="-"/>
<wire x1="-2.54" y1="2.54" x2="-7.62" y2="2.54" width="0.1524" layer="91"/>
<pinref part="GND1" gate="1" pin="GND"/>
<pinref part="JP2" gate="G$1" pin="2"/>
<wire x1="-7.62" y1="2.54" x2="-10.16" y2="2.54" width="0.1524" layer="91"/>
<wire x1="-20.32" y1="7.62" x2="-20.32" y2="0" width="0.1524" layer="91"/>
<wire x1="-20.32" y1="0" x2="-7.62" y2="0" width="0.1524" layer="91"/>
<wire x1="-7.62" y1="0" x2="-7.62" y2="2.54" width="0.1524" layer="91"/>
<junction x="-7.62" y="2.54"/>
</segment>
<segment>
<pinref part="SW1" gate="A" pin="4"/>
<wire x1="15.24" y1="-25.4" x2="22.86" y2="-25.4" width="0.1524" layer="91"/>
<pinref part="GND8" gate="1" pin="GND"/>
<pinref part="SW1" gate="A" pin="2"/>
<wire x1="15.24" y1="-30.48" x2="22.86" y2="-30.48" width="0.1524" layer="91"/>
<wire x1="22.86" y1="-30.48" x2="22.86" y2="-27.94" width="0.1524" layer="91"/>
<pinref part="SW1" gate="A" pin="3"/>
<wire x1="22.86" y1="-27.94" x2="22.86" y2="-25.4" width="0.1524" layer="91"/>
<wire x1="15.24" y1="-27.94" x2="22.86" y2="-27.94" width="0.1524" layer="91"/>
<junction x="22.86" y="-27.94"/>
<junction x="22.86" y="-25.4"/>
</segment>
<segment>
<pinref part="GND6" gate="1" pin="GND"/>
<wire x1="88.9" y1="38.1" x2="114.3" y2="38.1" width="0.1524" layer="91"/>
<pinref part="JP4" gate="G$1" pin="2"/>
<junction x="114.3" y="38.1"/>
</segment>
<segment>
<pinref part="GND7" gate="1" pin="GND"/>
<wire x1="88.9" y1="22.86" x2="114.3" y2="22.86" width="0.1524" layer="91"/>
<pinref part="JP5" gate="G$1" pin="2"/>
<junction x="114.3" y="22.86"/>
</segment>
<segment>
<pinref part="JP17" gate="A" pin="1"/>
<wire x1="114.3" y1="88.9" x2="88.9" y2="88.9" width="0.1524" layer="91"/>
<pinref part="GND5" gate="1" pin="GND"/>
</segment>
<segment>
<pinref part="GND10" gate="1" pin="GND"/>
<wire x1="-55.88" y1="-22.86" x2="-55.88" y2="-10.16" width="0.1524" layer="91"/>
<pinref part="JP14" gate="G$1" pin="1"/>
<wire x1="-55.88" y1="-10.16" x2="-55.88" y2="-7.62" width="0.1524" layer="91"/>
<wire x1="-55.88" y1="-7.62" x2="-55.88" y2="-5.08" width="0.1524" layer="91"/>
<wire x1="-55.88" y1="-5.08" x2="-55.88" y2="-2.54" width="0.1524" layer="91"/>
<wire x1="-55.88" y1="-2.54" x2="-55.88" y2="0" width="0.1524" layer="91"/>
<wire x1="-55.88" y1="0" x2="-55.88" y2="2.54" width="0.1524" layer="91"/>
<wire x1="-55.88" y1="2.54" x2="-55.88" y2="5.08" width="0.1524" layer="91"/>
<wire x1="-55.88" y1="5.08" x2="-55.88" y2="7.62" width="0.1524" layer="91"/>
<wire x1="-55.88" y1="7.62" x2="-55.88" y2="10.16" width="0.1524" layer="91"/>
<wire x1="-55.88" y1="10.16" x2="-55.88" y2="12.7" width="0.1524" layer="91"/>
<pinref part="JP15" gate="G$1" pin="1"/>
<junction x="-55.88" y="10.16"/>
<pinref part="JP16" gate="G$1" pin="1"/>
<junction x="-55.88" y="7.62"/>
<pinref part="JP20" gate="G$1" pin="1"/>
<junction x="-55.88" y="5.08"/>
<pinref part="JP21" gate="G$1" pin="1"/>
<junction x="-55.88" y="2.54"/>
<pinref part="JP22" gate="G$1" pin="1"/>
<junction x="-55.88" y="0"/>
<pinref part="JP23" gate="G$1" pin="1"/>
<junction x="-55.88" y="-2.54"/>
<pinref part="JP34" gate="G$1" pin="1"/>
<junction x="-55.88" y="-5.08"/>
<pinref part="JP35" gate="G$1" pin="1"/>
<junction x="-55.88" y="-7.62"/>
<pinref part="JP36" gate="G$1" pin="1"/>
<junction x="-55.88" y="-10.16"/>
<junction x="-55.88" y="12.7"/>
</segment>
<segment>
<wire x1="35.56" y1="25.4" x2="40.64" y2="25.4" width="0.1524" layer="91"/>
<pinref part="GND3" gate="1" pin="GND"/>
<pinref part="U1" gate="G$1" pin="P$2"/>
<junction x="40.64" y="25.4"/>
</segment>
<segment>
<pinref part="GND4" gate="1" pin="GND"/>
<pinref part="JP1" gate="A" pin="1"/>
<wire x1="88.9" y1="71.12" x2="114.3" y2="71.12" width="0.1524" layer="91"/>
<junction x="114.3" y="71.12"/>
</segment>
</net>
<net name="BUTTON" class="0">
<segment>
<wire x1="2.54" y1="73.66" x2="-17.78" y2="73.66" width="0.1524" layer="91"/>
<label x="-17.78" y="73.66" size="1.778" layer="95" rot="R180"/>
<pinref part="U$1" gate="G$1" pin="2"/>
</segment>
<segment>
<wire x1="114.3" y1="25.4" x2="104.14" y2="25.4" width="0.1524" layer="91"/>
<label x="104.14" y="27.94" size="1.778" layer="95" rot="R180"/>
<pinref part="JP5" gate="G$1" pin="1"/>
<junction x="114.3" y="25.4"/>
</segment>
</net>
<net name="BORDER_LEDS" class="0">
<segment>
<pinref part="JP17" gate="A" pin="2"/>
<wire x1="114.3" y1="86.36" x2="99.06" y2="86.36" width="0.1524" layer="91"/>
<label x="99.06" y="86.36" size="1.778" layer="95" rot="R180"/>
</segment>
<segment>
<pinref part="U$1" gate="G$1" pin="9"/>
<wire x1="2.54" y1="55.88" x2="-17.78" y2="55.88" width="0.1524" layer="91"/>
<label x="-17.78" y="55.88" size="1.778" layer="95" rot="R180"/>
</segment>
</net>
<net name="BUTTON_LED" class="0">
<segment>
<wire x1="114.3" y1="40.64" x2="104.14" y2="40.64" width="0.1524" layer="91"/>
<label x="104.14" y="43.18" size="1.778" layer="95" rot="R180"/>
<pinref part="JP4" gate="G$1" pin="1"/>
<junction x="114.3" y="40.64"/>
</segment>
<segment>
<pinref part="U$1" gate="G$1" pin="3"/>
<wire x1="2.54" y1="71.12" x2="-17.78" y2="71.12" width="0.1524" layer="91"/>
<label x="-17.78" y="71.12" size="1.778" layer="95" rot="R180"/>
</segment>
</net>
<net name="BEEPER" class="0">
<segment>
<wire x1="2.54" y1="45.72" x2="-17.78" y2="45.72" width="0.1524" layer="91"/>
<label x="-17.78" y="45.72" size="1.778" layer="95" rot="R180"/>
<pinref part="U$1" gate="G$1" pin="16"/>
</segment>
<segment>
<pinref part="SW1" gate="A" pin="8"/>
<wire x1="0" y1="-33.02" x2="-7.62" y2="-33.02" width="0.1524" layer="91"/>
<label x="-7.62" y="-33.02" size="1.778" layer="95" rot="R180"/>
</segment>
</net>
<net name="BEEPER_IN" class="0">
<segment>
<wire x1="40.64" y1="30.48" x2="33.02" y2="30.48" width="0.1524" layer="91"/>
<label x="33.02" y="33.02" size="1.778" layer="95" rot="R180"/>
<pinref part="U1" gate="G$1" pin="P$1"/>
<junction x="40.64" y="30.48"/>
</segment>
<segment>
<pinref part="SW1" gate="A" pin="1"/>
<wire x1="15.24" y1="-33.02" x2="22.86" y2="-33.02" width="0.1524" layer="91"/>
<label x="22.86" y="-33.02" size="1.778" layer="95"/>
</segment>
</net>
<net name="N$1" class="0">
<segment>
<pinref part="U$1" gate="G$1" pin="RST"/>
<wire x1="10.16" y1="71.12" x2="17.78" y2="71.12" width="0.1524" layer="91"/>
<wire x1="17.78" y1="71.12" x2="17.78" y2="58.42" width="0.1524" layer="91"/>
<wire x1="17.78" y1="58.42" x2="45.72" y2="58.42" width="0.1524" layer="91"/>
<pinref part="JP18" gate="G$1" pin="1"/>
</segment>
</net>
<net name="EASY" class="0">
<segment>
<pinref part="SW1" gate="A" pin="6"/>
<wire x1="0" y1="-27.94" x2="-7.62" y2="-27.94" width="0.1524" layer="91"/>
<label x="-7.62" y="-27.94" size="1.778" layer="95" rot="R180"/>
</segment>
<segment>
<pinref part="U$1" gate="G$1" pin="14"/>
<wire x1="2.54" y1="50.8" x2="-17.78" y2="50.8" width="0.1524" layer="91"/>
<label x="-17.78" y="50.8" size="1.778" layer="95" rot="R180"/>
</segment>
</net>
<net name="CUSTOM_SWITCH" class="0">
<segment>
<pinref part="SW1" gate="A" pin="5"/>
<wire x1="0" y1="-25.4" x2="-7.62" y2="-25.4" width="0.1524" layer="91"/>
<label x="-7.62" y="-25.4" size="1.778" layer="95" rot="R180"/>
<wire x1="2.54" y1="-25.4" x2="0" y2="-25.4" width="0.1524" layer="91"/>
</segment>
<segment>
<pinref part="U$1" gate="G$1" pin="15"/>
<wire x1="2.54" y1="48.26" x2="-17.78" y2="48.26" width="0.1524" layer="91"/>
<label x="-17.78" y="48.26" size="1.778" layer="95" rot="R180"/>
</segment>
</net>
<net name="0" class="0">
<segment>
<pinref part="U$1" gate="G$1" pin="TX0"/>
<wire x1="2.54" y1="78.74" x2="-48.26" y2="78.74" width="0.1524" layer="91"/>
<label x="-48.26" y="78.74" size="1.778" layer="95" rot="R180"/>
</segment>
<segment>
<wire x1="-66.04" y1="2.54" x2="-78.74" y2="2.54" width="0.1524" layer="91"/>
<label x="-78.74" y="2.54" size="1.778" layer="95" rot="R180"/>
<pinref part="JP11" gate="G$1" pin="1"/>
<junction x="-66.04" y="2.54"/>
</segment>
</net>
<net name="1" class="0">
<segment>
<pinref part="U$1" gate="G$1" pin="RX1"/>
<wire x1="2.54" y1="76.2" x2="-48.26" y2="76.2" width="0.1524" layer="91"/>
<label x="-48.26" y="76.2" size="1.778" layer="95" rot="R180"/>
</segment>
<segment>
<pinref part="JP12" gate="G$1" pin="1"/>
<wire x1="-66.04" y1="0" x2="-78.74" y2="0" width="0.1524" layer="91"/>
<label x="-78.74" y="0" size="1.778" layer="95" rot="R180"/>
</segment>
</net>
<net name="4" class="0">
<segment>
<pinref part="U$1" gate="G$1" pin="4"/>
<wire x1="2.54" y1="68.58" x2="-48.26" y2="68.58" width="0.1524" layer="91"/>
<label x="-48.26" y="68.58" size="1.778" layer="95" rot="R180"/>
</segment>
<segment>
<wire x1="-66.04" y1="-2.54" x2="-78.74" y2="-2.54" width="0.1524" layer="91"/>
<label x="-78.74" y="-2.54" size="1.778" layer="95" rot="R180"/>
<pinref part="JP13" gate="G$1" pin="1"/>
<junction x="-66.04" y="-2.54"/>
</segment>
</net>
<net name="5" class="0">
<segment>
<pinref part="U$1" gate="G$1" pin="5"/>
<wire x1="-48.26" y1="66.04" x2="2.54" y2="66.04" width="0.1524" layer="91"/>
<label x="-48.26" y="66.04" size="1.778" layer="95" rot="R180"/>
</segment>
<segment>
<pinref part="JP37" gate="G$1" pin="1"/>
<wire x1="-66.04" y1="-5.08" x2="-78.74" y2="-5.08" width="0.1524" layer="91"/>
<junction x="-66.04" y="-5.08"/>
<label x="-78.74" y="-5.08" size="1.778" layer="95" rot="R180"/>
</segment>
</net>
<net name="6" class="0">
<segment>
<pinref part="U$1" gate="G$1" pin="6"/>
<wire x1="2.54" y1="63.5" x2="-48.26" y2="63.5" width="0.1524" layer="91"/>
<label x="-48.26" y="63.5" size="1.778" layer="95" rot="R180"/>
</segment>
<segment>
<pinref part="JP38" gate="G$1" pin="1"/>
<wire x1="-66.04" y1="-7.62" x2="-78.74" y2="-7.62" width="0.1524" layer="91"/>
<junction x="-66.04" y="-7.62"/>
<label x="-78.74" y="-7.62" size="1.778" layer="95" rot="R180"/>
</segment>
</net>
<net name="7" class="0">
<segment>
<pinref part="U$1" gate="G$1" pin="7"/>
<wire x1="2.54" y1="60.96" x2="-48.26" y2="60.96" width="0.1524" layer="91"/>
<label x="-48.26" y="60.96" size="1.778" layer="95" rot="R180"/>
</segment>
<segment>
<pinref part="JP39" gate="G$1" pin="1"/>
<wire x1="-66.04" y1="-10.16" x2="-78.74" y2="-10.16" width="0.1524" layer="91"/>
<junction x="-66.04" y="-10.16"/>
<label x="-78.74" y="-10.16" size="1.778" layer="95" rot="R180"/>
</segment>
</net>
<net name="A1" class="0">
<segment>
<pinref part="U$1" gate="G$1" pin="A1"/>
<wire x1="-48.26" y1="40.64" x2="2.54" y2="40.64" width="0.1524" layer="91"/>
<label x="-48.26" y="40.64" size="1.778" layer="95" rot="R180"/>
</segment>
<segment>
<wire x1="-66.04" y1="10.16" x2="-78.74" y2="10.16" width="0.1524" layer="91"/>
<label x="-78.74" y="10.16" size="1.778" layer="95" rot="R180"/>
<pinref part="JP8" gate="G$1" pin="1"/>
<junction x="-66.04" y="10.16"/>
</segment>
</net>
<net name="A2" class="0">
<segment>
<pinref part="U$1" gate="G$1" pin="A2"/>
<wire x1="2.54" y1="38.1" x2="-48.26" y2="38.1" width="0.1524" layer="91"/>
<label x="-48.26" y="38.1" size="1.778" layer="95" rot="R180"/>
</segment>
<segment>
<wire x1="-66.04" y1="7.62" x2="-78.74" y2="7.62" width="0.1524" layer="91"/>
<label x="-78.74" y="7.62" size="1.778" layer="95" rot="R180"/>
<pinref part="JP9" gate="G$1" pin="1"/>
<junction x="-66.04" y="7.62"/>
</segment>
</net>
<net name="A3" class="0">
<segment>
<pinref part="U$1" gate="G$1" pin="A3"/>
<wire x1="-48.26" y1="35.56" x2="2.54" y2="35.56" width="0.1524" layer="91"/>
<label x="-48.26" y="35.56" size="1.778" layer="95" rot="R180"/>
</segment>
<segment>
<wire x1="-66.04" y1="5.08" x2="-78.74" y2="5.08" width="0.1524" layer="91"/>
<label x="-78.74" y="5.08" size="1.778" layer="95" rot="R180"/>
<junction x="-66.04" y="5.08"/>
<pinref part="JP31" gate="G$1" pin="1"/>
</segment>
</net>
<net name="N$15" class="0">
<segment>
<pinref part="U$1" gate="G$1" pin="VCC"/>
<wire x1="10.16" y1="78.74" x2="27.94" y2="78.74" width="0.1524" layer="91"/>
<wire x1="27.94" y1="78.74" x2="27.94" y2="81.28" width="0.1524" layer="91"/>
<wire x1="45.72" y1="81.28" x2="27.94" y2="81.28" width="0.1524" layer="91"/>
<pinref part="JP19" gate="G$1" pin="1"/>
</segment>
</net>
<net name="MATRIX" class="0">
<segment>
<wire x1="2.54" y1="58.42" x2="-17.78" y2="58.42" width="0.1524" layer="91"/>
<label x="-17.78" y="58.42" size="1.778" layer="95" rot="R180"/>
<pinref part="U$1" gate="G$1" pin="8"/>
</segment>
<segment>
<label x="99.06" y="71.12" size="1.778" layer="95" rot="R180"/>
<wire x1="114.3" y1="68.58" x2="99.06" y2="68.58" width="0.1524" layer="91"/>
<pinref part="JP1" gate="A" pin="2"/>
<junction x="114.3" y="68.58"/>
</segment>
</net>
<net name="LED_ENABLE" class="0">
<segment>
<pinref part="SW1" gate="A" pin="7"/>
<wire x1="0" y1="-30.48" x2="-7.62" y2="-30.48" width="0.1524" layer="91"/>
<label x="-7.62" y="-30.48" size="1.778" layer="95" rot="R180"/>
</segment>
<segment>
<pinref part="U$1" gate="G$1" pin="10"/>
<wire x1="2.54" y1="53.34" x2="-17.78" y2="53.34" width="0.1524" layer="91"/>
<label x="-17.78" y="53.34" size="1.778" layer="95" rot="R180"/>
</segment>
</net>
<net name="A0" class="0">
<segment>
<pinref part="U$1" gate="G$1" pin="A0"/>
<wire x1="2.54" y1="43.18" x2="-48.26" y2="43.18" width="0.1524" layer="91"/>
<label x="-48.26" y="43.18" size="1.778" layer="95" rot="R180"/>
</segment>
<segment>
<wire x1="-66.04" y1="12.7" x2="-78.74" y2="12.7" width="0.1524" layer="91"/>
<label x="-78.74" y="12.7" size="1.778" layer="95" rot="R180"/>
<pinref part="JP7" gate="G$1" pin="1"/>
<junction x="-66.04" y="12.7"/>
</segment>
</net>
</nets>
</sheet>
</sheets>
</schematic>
</drawing>
<compatibility>
<note version="6.3" minversion="6.2.2" severity="warning">
Since Version 6.2.2 text objects can contain more than one line,
which will not be processed correctly with this version.
</note>
</compatibility>
</eagle>
